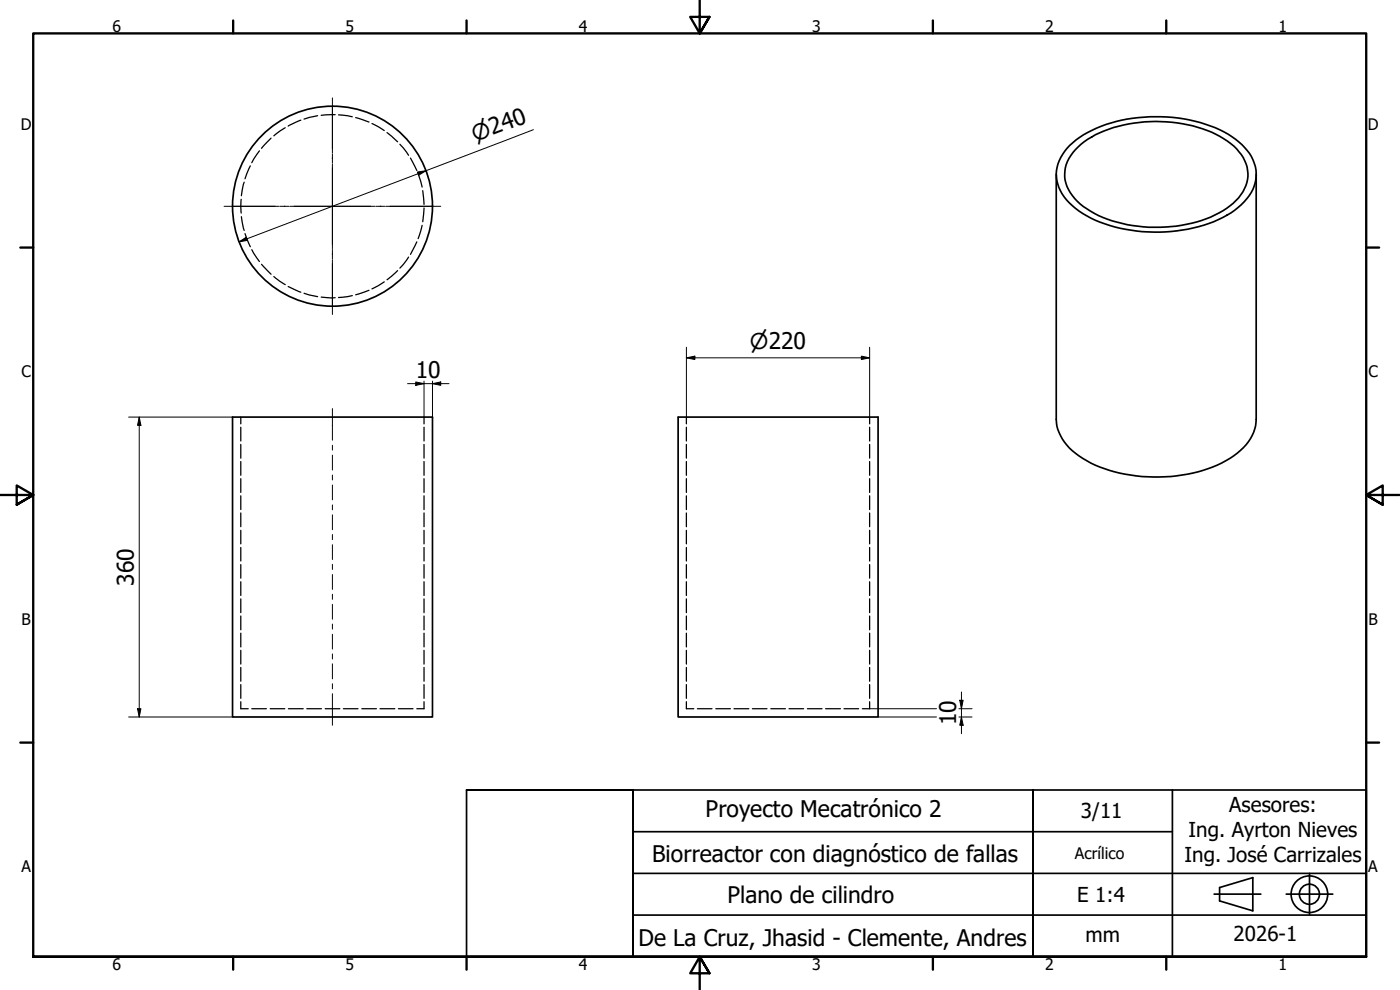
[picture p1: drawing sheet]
<svg xmlns="http://www.w3.org/2000/svg" width="420mm" height="297mm" viewBox="0 0 420 297" stroke-linecap="round" stroke-linejoin="round" font-family="sans-serif">
<!-- layer: Hidden (ISO) -->
<g fill="none" stroke="#000" stroke-width=".38">
<path d="M85.6 38.3l-3.4 2.5M90.3 36.1l-3.8 1.7M95.3 34.7l-4.1 1M100.6 34.4l-4.2 .2M101.6 34.5l4.1 .5M106.7 35.3l4 1.3M111.6 37.1l3.7 2.1M116.1 39.8l3.2 2.7M72.4 59.8v4.1M73.3 54.7l-.8 4M75.1 49.8l-1.6 3.8M77.9 45.3l-2.3 3.5"/>
<path d="M81.3 41.5l-2.8 3M120 43.3l2.6 3.3M123.2 47.4l1.9 3.8M125.5 52.1l1.2 4M126.9 57.2l.4 4.1M72.5 65l.8 4.1M73.5 70.1l1.6 3.9M75.6 74.9l2.3 3.6M78.5 79.3l2.8 3M122.6 77.1l-2.6 3.3M125.1 72.6l-1.9 3.7M126.7 67.6l-1.2 4"/>
<path d="M127.3 62.4l-.4 4.1M82.2 83l3.4 2.4M86.5 86l3.8 1.7M91.2 88l4.1 1M96.4 89.1l4.2 .2M105.7 88.7l-4.1 .6M110.7 87.1l-4 1.3M115.3 84.6l-3.7 2.1M119.3 81.2l-3.2 2.7M72.3 125.1v2.1M72.3 128.2v4.1M72.3 133.3v4.2"/>
<path d="M72.3 138.5v4.1M127.3 125.1v2.1M127.3 128.2v4.1M127.3 133.3v4.2M127.3 138.5v4.1M206 125.1v2.1M206 128.2v4.1M206 133.3v4.2M206 138.5v4.1M261 125.1v2.1M261 128.2v4.1M261 133.3v4.2"/>
<path d="M261 138.5v4.1M72.3 143.6v4.2M72.3 148.8v4.1M72.3 153.9v4.1M72.3 159.1v4.1M127.3 143.6v4.2M127.3 148.8v4.1M127.3 153.9v4.1M127.3 159.1v4.1M206 143.6v4.2M206 148.8v4.1M206 153.9v4.1"/>
<path d="M206 159.1v4.1M261 143.6v4.2M261 148.8v4.1M261 153.9v4.1M261 159.1v4.1M72.3 164.3v4M72.3 169.4v4.1M72.3 174.5v4.2M72.3 179.7v4.1M127.3 164.3v4M127.3 169.4v4.1M127.3 174.5v4.2"/>
<path d="M127.3 179.7v4.1M206 164.3v4M206 169.4v4.1M206 174.5v4.2M206 179.7v4.1M261 164.3v4M261 169.4v4.1M261 174.5v4.2M261 179.7v4.1M72.3 184.8v4.2M72.3 190v4.1M72.3 195.1v4.1"/>
<path d="M127.3 184.8v4.2M127.3 190v4.1M127.3 195.1v4.1M206 184.8v4.2M206 190v4.1M206 195.1v4.1M261 184.8v4.2M261 190v4.1M261 195.1v4.1M72.3 210.6v2h2.2M72.3 200.3v4.1M72.3 205.4v4.1"/>
<path d="M75.6 212.6h4.3M81.1 212.6h4.4M86.6 212.6h4.4M92.1 212.6h4.4M97.6 212.6h4.4M103.1 212.6h4.3M108.6 212.6h4.4M114 212.6h4.5M119.6 212.6h4.4M127.3 210.6v2h-2.2M127.3 200.3v4.1M127.3 205.4v4.1"/>
<path d="M206 210.6v2h2.2M206 200.3v4.1M206 205.4v4.1M209.3 212.6h4.4M214.8 212.6h4.4M220.3 212.6h4.4M225.8 212.6h4.4M231.3 212.6h4.4M236.8 212.6h4.4M242.3 212.6h4.4M247.8 212.6h4.4M253.3 212.6h4.4"/>
<path d="M261 210.6v2h-2.2M261 200.3v4.1M261 205.4v4.1"/>
</g>
<!-- layer: Visible (ISO) -->
<g fill="none" stroke="#000" stroke-width=".51">
<path d="M317 52.3v73.5a14.1 14.1 0 0 0 6.8 11 41.8 41.8 0 0 0 25.8 6.3 37.3 37.3 0 0 0 22.6-7.9 12.8 12.8 0 0 0 4.8-9.4v-73.5M321.1 43.6a36 36 0 0 1 22.2-8.4 43.5 43.5 0 0 1 26.4 5.8 15.4 15.4 0 0 1 7.2 10 12.4 12.4 0 0 1-5.4 11.3 37.8 37.8 0 0 1-21.7 7.3 43 43 0 0 1-26-6.3 13.8 13.8 0 0 1-6.8-11.1 12.8 12.8 0 0 1 4.1-8.6zM323.5 44.1a31.7 31.7 0 0 1 18.4-7.3 42 42 0 0 1 24.2 4.1 14.9 14.9 0 0 1 8.3 10.1 11.7 11.7 0 0 1-5.3 10.8 36.8 36.8 0 0 1-22.7 6.4 34.6 34.6 0 0 1-23.1-7.8 10.4 10.4 0 0 1-2.9-12l1.6-2.6zM69.8 125.1h60v90h-60zM203.5 125.1h60v90h-60z"/>
<circle cx="99.8" cy="61.9" r="30"/>
</g>
<!-- layer: Border (ISO) -->
<g fill="none" stroke="#000" stroke-width=".7">
<path d="M70 6.1v3.9M140 6.1v3.9M210 0v10l-2.9-4.9h5.8l-2.9 4.9 2.9-4.9M280 6.1v3.9M350 6.1v3.9M6.1 74.3h3.9M410 74.3h3.9M0 148.5h10l-5-2.8v5.7l5-2.9-5 2.9M420 148.5h-10l5-2.8v5.7l-5-2.9 5 2.9M6.1 222.8h3.9M410 222.8h3.9M10 287.1v-277.1h400v277.1h-400h400"/>
<path d="M70 287.1v3.8M140 287.1v3.8M212.9 292l-2.9-4.9 2.9 4.9h-5.8l2.9-4.9v9.9M280 287.1v3.8M350 287.1v3.8"/>
</g>
<!-- layer: Title (ISO) -->
<g fill="none" stroke="#000" stroke-width=".51">
<path d="M140 237h50h-50v50.1h50v-50.1M190 237v50.1zM190 237h220v50.1h-220zM310 237v50.1v-50.1M351.9 237v50.1h-41.9M190 249.5h161.9M310 257v20M190 262.1h220M190 274.6h220M310 262.1v12.5M364.4 268.3h14M366 266.3l10-3v10l-10-3z"/>
<path d="M386 268.3h14M393 262.1v12.3"/>
<circle cx="393" cy="268.3" r="5.5"/>
<circle cx="393" cy="268.3" r="3"/>
</g>
<!-- layer: Dimension (ISO) -->
<g fill="none" stroke="#000" stroke-width=".3">
<path d="M160.1 38.9l-88.3 33.7M125.3 51.6l2.5-.4-2.1 1.4zM71.8 72.6l2.1-1.4 .3 .9zM122.3 115.1h12.4M124.8 114.6l2.5 .5-2.5 .5zM127.3 114.3v10.8M129.8 115.1l2.5-.5v1zM129.8 114.3v10.8M206 107.4l2.5-.5v1zM206 107.4h55M206 104.2v20.9M258.5 106.9l2.5 .5-2.5 .5z"/>
<path d="M261 104.2v20.9M38.6 125.1h31.2M41.8 125.1l.5 2.5h-1zM41.8 125.1v90M38.6 215.1h31.2M41.3 212.6h1l-.5 2.5zM261 212.6h20.1M263.5 215.1h17.6M287.8 215.1h3.9M287.8 212.6h3.9M288 210.1h1.1l-.6 2.5zM288.5 215.1l.6 2.5h-1.1z"/>
<path d="M288.5 207.6v12.5"/>
</g>
<path d="M125.3 51.6l2.5-.4-2.1 1.4zM71.8 72.6l2.1-1.4 .3 .9zM124.8 114.6l2.5 .5-2.5 .5zM129.8 115.1l2.5-.5v1zM206 107.4l2.5-.5v1zM258.5 106.9l2.5 .5-2.5 .5zM41.8 125.1l.5 2.5h-1zM41.3 212.6h1l-.5 2.5zM288 210.1h1.1l-.6 2.5zM288.5 215.1l.6 2.5h-1.1z" fill="#000"/>
<!-- layer: Center Mark (ISO) -->
<path d="M99.8 29.4v16.5M99.8 46.2v2.7M99.8 49.1v25.5M67.2 61.9h16.6M84 61.9h2.7M87 61.9h25.5M99.8 74.9v2.7M99.8 77.9v16.4M112.8 61.9h2.7M115.8 61.9h16.5" fill="none" stroke="#000" stroke-width=".3"/>
<!-- layer: Centerline (ISO) -->
<g fill="none" stroke="#000" stroke-width=".3">
<path d="M99.8 122.6v9.5M99.8 133.6v1.5M99.8 136.6v4.4M99.8 142.5v1.5M99.8 145.5v4.5M99.8 151.5v1.5M99.8 154.5v4.4M99.8 160.4v1.5M99.8 163.4v4.5M99.8 169.3v1.6M99.8 172.4v4.4M99.8 178.3v1.5"/>
<path d="M99.8 181.3v4.5M99.8 187.2v1.6M99.8 190.3v4.4M99.8 196.2v1.5M99.8 199.2v4.5M99.8 205.2v1.5M99.8 208.1v9.5"/>
</g>
<g font-size="6.9">
<text x="124.8" y="113.5">10</text>
<text x="40.1" y="175.8" transform="rotate(-90 40.1 175.8)">360</text>
<text x="287" y="217.6" transform="rotate(-90 287 217.6)">10</text>
<text x="211.8" y="245.2">Proyecto Mecatrónico 2</text>
<text x="195.7" y="258.7">Biorreactor con diagnóstico de fallas</text>
<text x="218.4" y="270.9">Plano de cilindro</text>
<text x="191.6" y="283.8">De La Cruz, Jhasid - Clemente, Andres</text>
</g>
<g font-size="6.5">
<text x="142.6" y="42.6" transform="rotate(-21 142.6 42.6)">⌀240</text>
<text x="225" y="104.6">⌀220</text>
</g>
<g font-size="6.2">
<text x="324.4" y="245.5">3/11</text>
<text x="368.9" y="243.7">Asesores:</text>
<text x="356.7" y="251.1">Ing. Ayrton Nieves</text>
<text x="355.5" y="258.5">Ing. José Carrizales</text>
<text x="323.3" y="270.6">E 1:4</text>
<text x="325.8" y="282.8">mm</text>
<text x="370.2" y="282.4">2026-1</text>
</g>
<g font-size="4.8">
<text x="33.7" y="9.6">6</text>
<text x="103.7" y="9.6">5</text>
<text x="173.7" y="9.6">4</text>
<text x="243.7" y="9.6">3</text>
<text x="313.7" y="9.6">2</text>
<text x="383.7" y="9.6">1</text>
<text x="6.2" y="38.9">D</text>
<text x="410.5" y="38.9">D</text>
<text x="6.4" y="113.1">C</text>
<text x="410.7" y="113.1">C</text>
<text x="6.4" y="187.4">B</text>
<text x="410.7" y="187.4">B</text>
<text x="322.6" y="257.8">Acrílico</text>
<text x="6.4" y="261.7">A</text>
<text x="410.7" y="261.7">A</text>
<text x="33.7" y="290.9">6</text>
<text x="103.7" y="290.9">5</text>
<text x="173.7" y="290.9">4</text>
<text x="243.7" y="290.9">3</text>
<text x="313.7" y="290.9">2</text>
<text x="383.7" y="290.9">1</text>
</g>
</svg>
